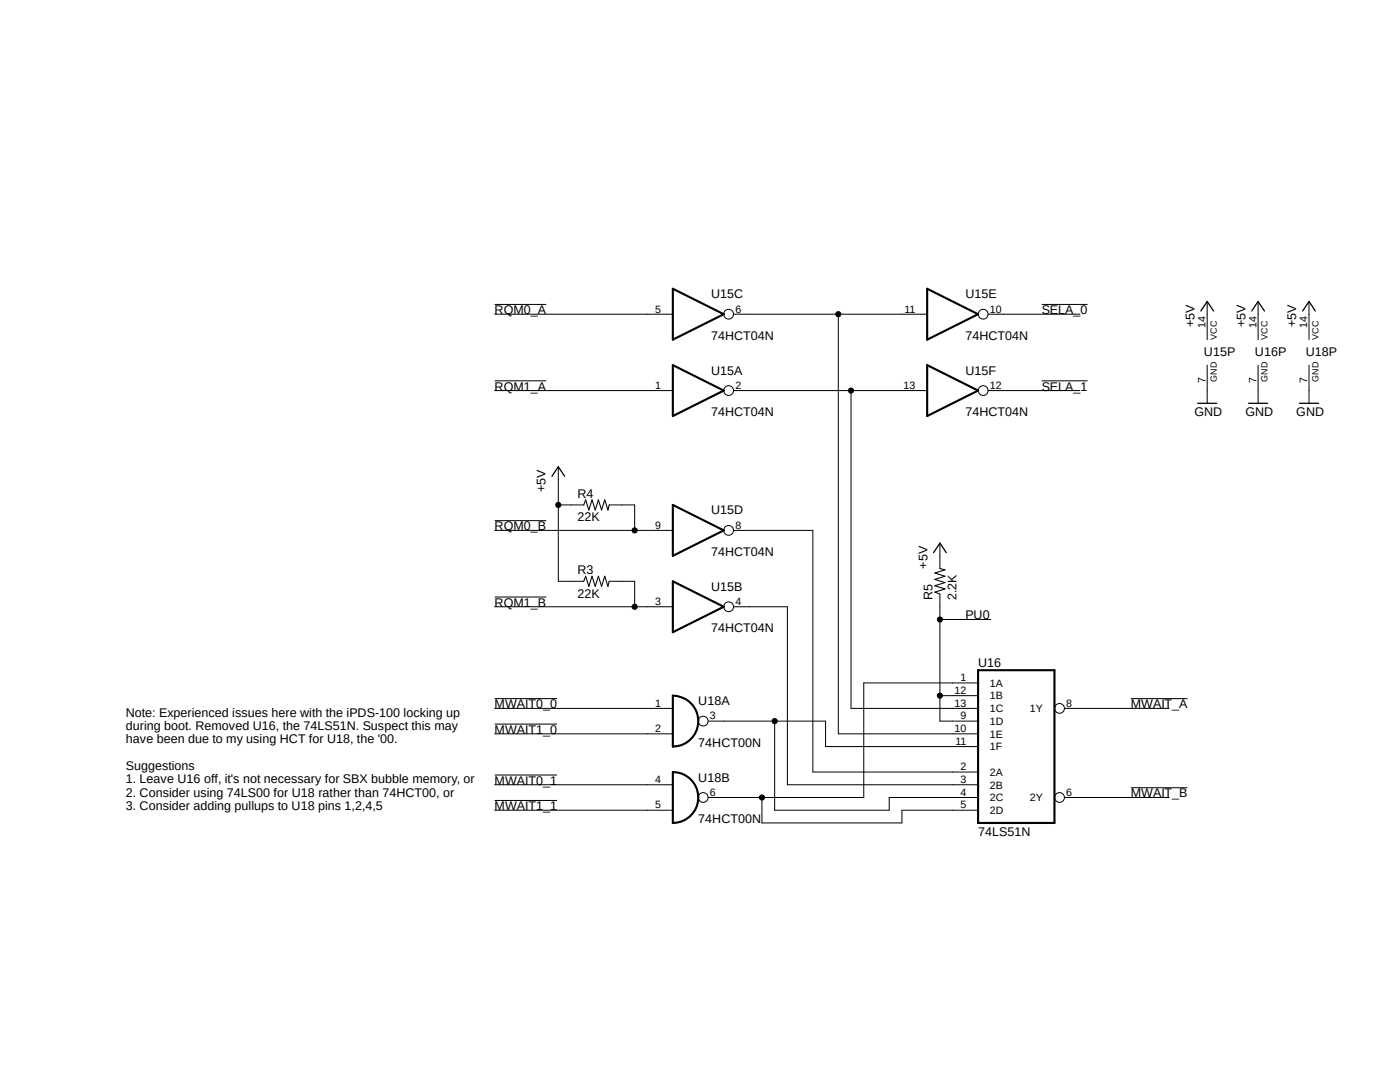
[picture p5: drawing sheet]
<svg xmlns="http://www.w3.org/2000/svg" width="279mm" height="216mm" viewBox="0 0 279 216" stroke-linecap="round" stroke-linejoin="round" font-family="sans-serif">
<path d="M24.5 56.9l243.1 110.5M267.6 56.9l-243.1 110.5" fill="none" stroke="#fff" stroke-width=".2"/>
<g fill="none" stroke="#000" stroke-width=".2">
<path d="M98.7 60.7h10.3M98.7 76h10.3M98.7 77.9h35.6M98.7 62.7h35.6M146.4 77.9h38.6M146.4 62.7h38.6M167.3 62.7v83.7h27.9M169.8 77.9v63.5h25.4M197.2 77.9h18.3M197.2 62.7h18.3M207.9 60.7h9.1M207.9 76h9.1"/>
<path d="M240.9 60.2v7.6M240.9 72.9v7.6M251.1 60.2v7.6M251.1 72.9v7.6M261.2 60.2v7.6M261.2 72.9v7.6M111.4 93.1v22.9h5.1M98.7 103.9h10.3M98.7 119.1h10.3M98.7 105.8h35.6M111.4 100.8h5.1M121.6 100.8h5.1v5"/>
<path d="M121.6 116h5.1v5.1M146.4 105.8h15.8v48.3h33M187.6 118.5v25.4h7.6M187.6 108.4v5.1M98.7 139.4h12.5M98.7 121.1h35.6M146.4 121.1h10.7v35.5h38.1M187.6 138.8h7.6M187.6 123.6h10.1M195.2 136.3h-22.8v22.8h-31M225.7 139.4h11.3M98.7 154.6h12.5"/>
<path d="M98.7 144.5h12.5M98.7 159.7h12.5M98.7 156.6h35.6M98.7 141.4h35.6M98.7 146.4h35.6M141.4 143.9h23.4v5.1h30.4M152.1 159.1v5.1h27.9v-2.5h15.2M154.6 143.9v17.8h22.9v-2.6h17.7M212.4 159.1h20.9M212.4 141.4h20.9M225.7 157.2h11.3M98.7 161.7h35.6"/>
<circle cx="145.4" cy="77.9" r=".98"/>
<circle cx="145.4" cy="62.7" r=".98"/>
<circle cx="167.3" cy="62.7" r=".51"/>
<circle cx="169.8" cy="77.9" r=".51"/>
<circle cx="196.2" cy="62.7" r=".98"/>
<circle cx="196.2" cy="77.9" r=".98"/>
<circle cx="111.4" cy="100.8" r=".51"/>
<circle cx="126.7" cy="105.8" r=".51"/>
<circle cx="145.4" cy="105.8" r=".98"/>
<circle cx="126.7" cy="121.1" r=".51"/>
<circle cx="145.4" cy="121.1" r=".98"/>
<circle cx="187.6" cy="138.8" r=".51"/>
<circle cx="187.6" cy="123.6" r=".51"/>
<circle cx="140.3" cy="143.9" r=".98"/>
<circle cx="140.3" cy="159.1" r=".98"/>
<circle cx="152.1" cy="159.1" r=".51"/>
<circle cx="154.6" cy="143.9" r=".51"/>
<circle cx="211.5" cy="159.1" r=".98"/>
<circle cx="211.5" cy="141.4" r=".98"/>
</g>
<path d="M134.3 57.6l10.1 5.1-10.1 5.1zM185 57.6l10.2 5.1-10.2 5.1zM134.3 72.9l10.1 5-10.1 5.1zM185 72.9l10.2 5-10.2 5.1zM134.3 100.8l10.1 5-10.1 5.1zM134.3 116l10.1 5.1-10.1 5.1zM134.3 138.8a5.1 5.1 0 0 1 5.1 5.1 5.1 5.1 0 0 1-5.1 5.1zM195.2 133.7h15.2v30.5h-15.2zM134.3 154.1a5.1 5.1 0 0 1 5.1 5 5.1 5.1 0 0 1-5.1 5.1z" fill="none" stroke="#000" stroke-width=".42"/>
<path d="M116.5 100.8l.4-1.1 .6 2.1 .7-2.1 .6 2.1 .6-2.1 .7 2.1 .6-2.1 .6 2.1 .3-1M116.5 116l.4-1 .6 2 .7-2 .6 2 .6-2 .7 2 .6-2 .6 2 .3-1M187.6 113.5l1 .2-2 .6 2 .7-2 .6 2 .6-2 .7 2 .6-2 .7 1 .3" fill="none" stroke="#000" stroke-width=".21"/>
<path d="M239.6 62.1l1.3-1.9 1.3 1.9M249.8 62.1l1.3-1.9 1.2 1.9M260 62.1l1.2-1.9 1.3 1.9M110.2 95l1.2-1.9 1.3 1.9M239 80.5h3.8M249.2 80.5h3.8M259.3 80.5h3.8M186.3 110.3l1.3-1.9 1.2 1.9" fill="none" stroke="#000" stroke-width=".25"/>
<g fill="#000">
<circle cx="167.3" cy="62.7" r=".51"/>
<circle cx="169.8" cy="77.9" r=".51"/>
<circle cx="111.4" cy="100.8" r=".51"/>
<circle cx="126.7" cy="105.8" r=".51"/>
<circle cx="126.7" cy="121.1" r=".51"/>
<circle cx="187.6" cy="138.8" r=".51"/>
<circle cx="187.6" cy="123.6" r=".51"/>
<circle cx="152.1" cy="159.1" r=".51"/>
<circle cx="154.6" cy="143.9" r=".51"/>
</g>
<g font-size="2.5">
<text x="141.9" y="59.5">U15C</text>
<text x="192.7" y="59.5">U15E</text>
<text x="98.7" y="62.7">RQM0_A</text>
<text x="207.9" y="62.7">SELA_0</text>
<text x="238.4" y="65.2" transform="rotate(-90 238.4 65.2)">+5V</text>
<text x="248.5" y="65.2" transform="rotate(-90 248.5 65.2)">+5V</text>
<text x="258.7" y="65.2" transform="rotate(-90 258.7 65.2)">+5V</text>
<text x="141.9" y="67.8">74HCT04N</text>
<text x="192.7" y="67.8">74HCT04N</text>
<text x="240.3" y="71">U15P</text>
<text x="250.4" y="71">U16P</text>
<text x="260.6" y="71">U18P</text>
<text x="98.7" y="77.9">RQM1_A</text>
<text x="141.9" y="74.8">U15A</text>
<text x="192.7" y="74.8">U15F</text>
<text x="207.9" y="77.9">SELA_1</text>
<text x="141.9" y="83">74HCT04N</text>
<text x="192.7" y="83">74HCT04N</text>
<text x="238.4" y="83">GND</text>
<text x="248.5" y="83">GND</text>
<text x="258.7" y="83">GND</text>
<text x="108.9" y="98.2" transform="rotate(-90 108.9 98.2)">+5V</text>
<text x="115.2" y="99.3">R4</text>
<text x="98.7" y="105.8">RQM0_B</text>
<text x="115.2" y="104.1">22K</text>
<text x="141.9" y="102.7">U15D</text>
<text x="141.9" y="110.9">74HCT04N</text>
<text x="185.1" y="113.5" transform="rotate(-90 185.1 113.5)">+5V</text>
<text x="115.2" y="119.3">22K</text>
<text x="115.2" y="114.5">R3</text>
<text x="141.9" y="117.9">U15B</text>
<text x="186.1" y="119.8" transform="rotate(-90 186.1 119.8)">R5</text>
<text x="190.9" y="119.8" transform="rotate(-90 190.9 119.8)">2.2K</text>
<text x="98.7" y="121.1">RQM1_B</text>
<text x="192.7" y="123.6">PU0</text>
<text x="141.9" y="126.2">74HCT04N</text>
<text x="195.2" y="133.1">U16</text>
<text x="25.1" y="143">Note: Experienced issues here with the iPDS-100 locking up</text>
<text x="98.7" y="141.4">MWAIT0_0</text>
<text x="139.4" y="140.7">U18A</text>
<text x="225.7" y="141.4">MWAIT_A</text>
<text x="25.1" y="145.7">during boot. Removed U16, the 74LS51N. Suspect this may</text>
<text x="25.1" y="148.3">have been due to my using HCT for U18, the '00.</text>
<text x="98.7" y="146.4">MWAIT1_0</text>
<text x="139.4" y="149">74HCT00N</text>
<text x="25.1" y="153.7">Suggestions</text>
<text x="139.4" y="156">U18B</text>
<text x="25.1" y="156.3">1. Leave U16 off, it's not necessary for SBX bubble memory, or</text>
<text x="25.1" y="159">2. Consider using 74LS00 for U18 rather than 74HCT00, or</text>
<text x="25.1" y="161.7">3. Consider adding pullups to U18 pins 1,2,4,5</text>
<text x="98.7" y="156.6">MWAIT0_1</text>
<text x="98.7" y="161.7">MWAIT1_1</text>
<text x="225.7" y="159.1">MWAIT_B</text>
<text x="139.4" y="164.2">74HCT00N</text>
<text x="195.2" y="166.8">74LS51N</text>
</g>
<g font-size="2.1">
<text x="130.8" y="62.4">5</text>
<text x="146.8" y="62.4">6</text>
<text x="180.5" y="62.4">11</text>
<text x="197.6" y="62.4">10</text>
<text x="240.6" y="65.4" transform="rotate(-90 240.6 65.4)">14</text>
<text x="250.7" y="65.4" transform="rotate(-90 250.7 65.4)">14</text>
<text x="260.9" y="65.4" transform="rotate(-90 260.9 65.4)">14</text>
<text x="130.8" y="77.6">1</text>
<text x="146.8" y="77.6">2</text>
<text x="180.3" y="77.6">13</text>
<text x="197.6" y="77.6">12</text>
<text x="240.6" y="76.4" transform="rotate(-90 240.6 76.4)">7</text>
<text x="250.7" y="76.4" transform="rotate(-90 250.7 76.4)">7</text>
<text x="260.9" y="76.4" transform="rotate(-90 260.9 76.4)">7</text>
<text x="130.8" y="105.5">9</text>
<text x="146.8" y="105.5">8</text>
<text x="130.8" y="120.7">3</text>
<text x="146.8" y="120.7">4</text>
<text x="191.7" y="135.9">1</text>
<text x="197.6" y="137">1A</text>
<text x="130.8" y="141">1</text>
<text x="141.7" y="143.6">3</text>
<text x="190.5" y="138.5">12</text>
<text x="190.5" y="141">13</text>
<text x="191.7" y="143.6">9</text>
<text x="197.6" y="139.6">1B</text>
<text x="197.6" y="142.1">1C</text>
<text x="205.5" y="142.1">1Y</text>
<text x="212.8" y="141">8</text>
<text x="130.8" y="146.1">2</text>
<text x="190.5" y="146.1">10</text>
<text x="190.7" y="148.6">11</text>
<text x="197.6" y="144.7">1D</text>
<text x="197.6" y="147.2">1E</text>
<text x="197.6" y="149.7">1F</text>
<text x="191.7" y="153.7">2</text>
<text x="197.6" y="154.8">2A</text>
<text x="130.8" y="156.3">4</text>
<text x="130.8" y="161.3">5</text>
<text x="141.7" y="158.8">6</text>
<text x="191.7" y="156.3">3</text>
<text x="191.7" y="158.8">4</text>
<text x="191.7" y="161.3">5</text>
<text x="197.6" y="157.4">2B</text>
<text x="197.6" y="159.9">2C</text>
<text x="205.5" y="159.9">2Y</text>
<text x="212.8" y="158.8">6</text>
<text x="197.6" y="162.4">2D</text>
</g>
<g font-size="1.8">
<text x="242.8" y="67.8" transform="rotate(-90 242.8 67.8)">VCC</text>
<text x="253" y="67.8" transform="rotate(-90 253 67.8)">VCC</text>
<text x="263.1" y="67.8" transform="rotate(-90 263.1 67.8)">VCC</text>
<text x="242.8" y="76.2" transform="rotate(-90 242.8 76.2)">GND</text>
<text x="253" y="76.2" transform="rotate(-90 253 76.2)">GND</text>
<text x="263.1" y="76.2" transform="rotate(-90 263.1 76.2)">GND</text>
</g>
</svg>
